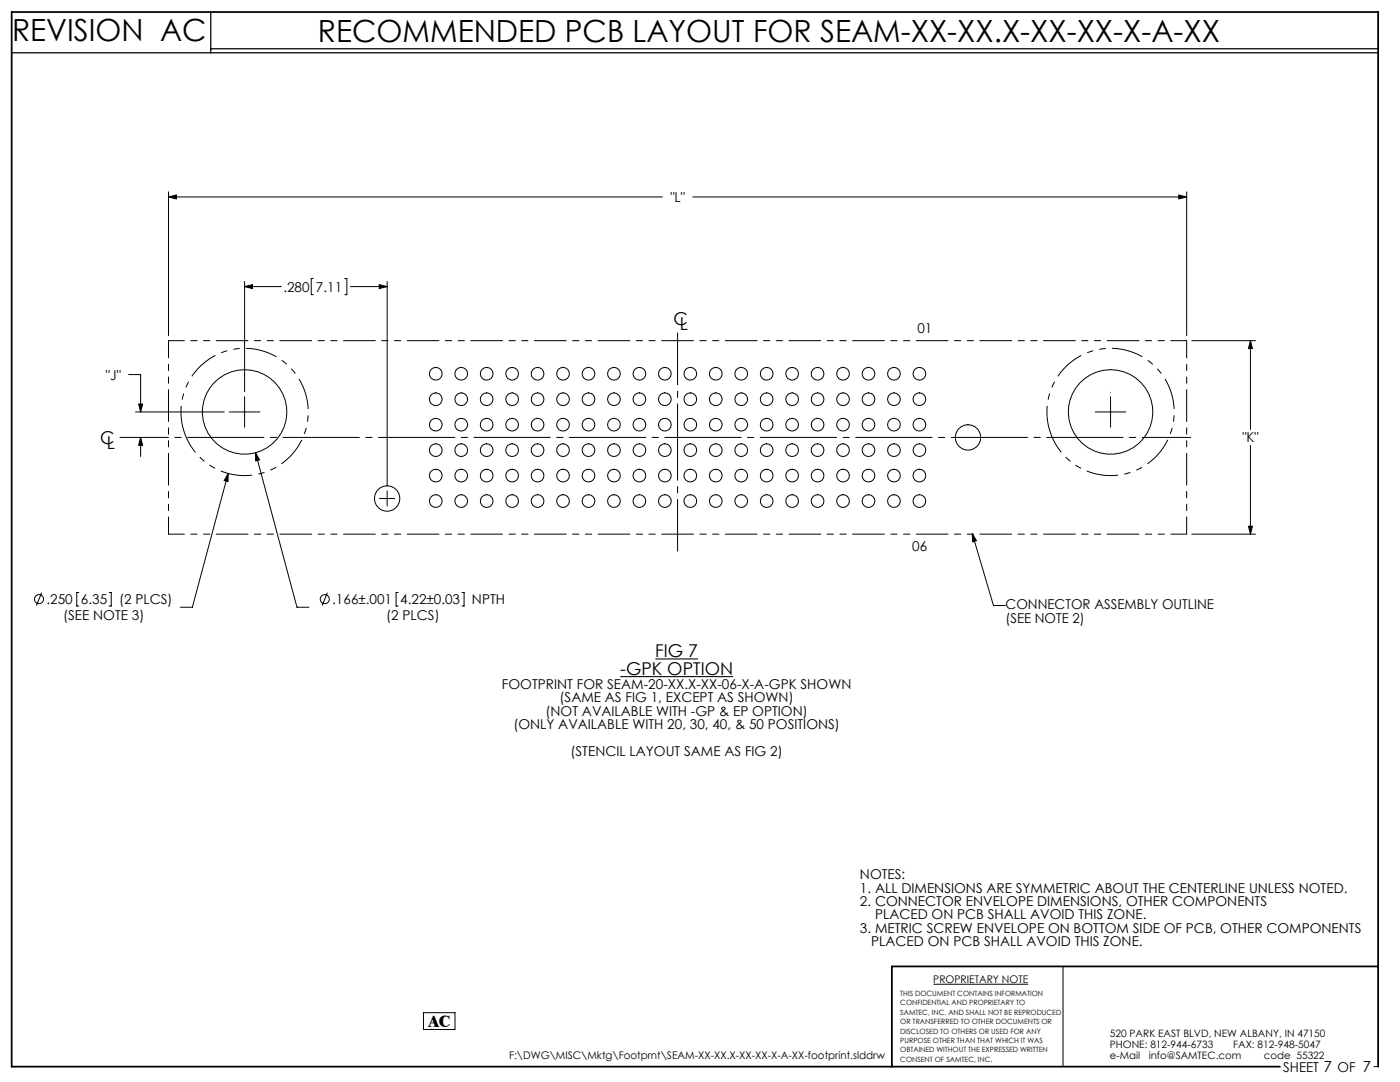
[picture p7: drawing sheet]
<svg xmlns="http://www.w3.org/2000/svg" width="279mm" height="216mm" viewBox="0 0 279 216" stroke-linecap="round" stroke-linejoin="round" font-family="sans-serif">
<g fill="none" stroke="#000" stroke-width=".2">
<path d="M33.6 39.3l1.6-.4v.8zM33.6 38.3v28.7M33.6 39.3h98.6M138.3 39.3h98.5M235.3 38.9l1.5 .4-1.5 .4zM236.8 38.3v28.7M48.8 56.2v21.9M48.8 57.2h7.3M48.8 57.2l1.6-.4v.8zM62.5 55.6h-.4v3.2h.4M68.8 55.6h.4v3.2h-.4M69.9 57.2h7.4"/>
<path d="M75.7 56.8l1.6 .4-1.6 .4zM77.3 56.2v40.7M25.7 74.7h2.4v7.5M48.8 79.2v6M221.6 79.2v6M237.8 68h12.8M249.6 68l.3 1.6h-.7zM249.6 68v17.7M27 82.2h17.8M27.7 80.6h.8l-.4 1.6zM28.1 87.3l.4 1.6h-.8zM28.1 87.3v3.8"/>
<path d="M45.5 94.5v1.6l-.8-.2zM45.5 94.5l-7.1 26.7h-2.4M45.8 82.2h6.1M51 90.3l.8 1.5-.8 .2zM51 90.3l8.3 30.9h2.4M75.7 99.5h3.1M77.3 97.9v3.1M218.6 82.2h6.1M249.6 88.9v17.7M8.3 118.3l-1 2.5M15.7 118.2h-.4v2.7h.4M21.8 118.2h.4v2.7h-.4"/>
<path d="M65.3 118.3l-1 2.5M79.5 118.2h-.5v2.7h.5M92.2 118.2h.4v2.7h-.4M194 106.5l.9 1.4-.8 .2zM194 106.5l4.3 14.3h2.4M237.8 106.6h12.8M249.2 105h.7l-.3 1.6zM186.3 196.4h18.9M212.2 192.8v20M84.5 202.1h6.3v3.3h-6.3zM274.2 212.8h.8"/>
<circle cx="87" cy="79.7" r="1.27"/>
<circle cx="87" cy="74.6" r="1.27"/>
<circle cx="92" cy="79.7" r="1.27"/>
<circle cx="92" cy="74.6" r="1.27"/>
<circle cx="97.1" cy="79.7" r="1.27"/>
<circle cx="97.1" cy="74.6" r="1.27"/>
<circle cx="102.2" cy="79.7" r="1.27"/>
<circle cx="102.2" cy="74.6" r="1.27"/>
<circle cx="107.3" cy="79.7" r="1.27"/>
<circle cx="107.3" cy="74.6" r="1.27"/>
<circle cx="112.4" cy="79.7" r="1.27"/>
<circle cx="112.4" cy="74.6" r="1.27"/>
<circle cx="117.4" cy="79.7" r="1.27"/>
<circle cx="117.4" cy="74.6" r="1.27"/>
<circle cx="122.5" cy="79.7" r="1.27"/>
<circle cx="122.5" cy="74.6" r="1.27"/>
<circle cx="127.6" cy="79.7" r="1.27"/>
<circle cx="127.6" cy="74.6" r="1.27"/>
<circle cx="132.7" cy="79.7" r="1.27"/>
<circle cx="132.7" cy="74.6" r="1.27"/>
<circle cx="137.8" cy="79.7" r="1.27"/>
<circle cx="137.8" cy="74.6" r="1.27"/>
<circle cx="142.8" cy="79.7" r="1.27"/>
<circle cx="142.8" cy="74.6" r="1.27"/>
<circle cx="147.9" cy="79.7" r="1.27"/>
<circle cx="147.9" cy="74.6" r="1.27"/>
<circle cx="153" cy="79.7" r="1.27"/>
<circle cx="153" cy="74.6" r="1.27"/>
<circle cx="158.1" cy="79.7" r="1.27"/>
<circle cx="158.1" cy="74.6" r="1.27"/>
<circle cx="163.2" cy="79.7" r="1.27"/>
<circle cx="163.2" cy="74.6" r="1.27"/>
<circle cx="168.2" cy="79.7" r="1.27"/>
<circle cx="168.2" cy="74.6" r="1.27"/>
<circle cx="173.3" cy="79.7" r="1.27"/>
<circle cx="173.3" cy="74.6" r="1.27"/>
<circle cx="178.4" cy="79.7" r="1.27"/>
<circle cx="178.4" cy="74.6" r="1.27"/>
<circle cx="183.5" cy="79.7" r="1.27"/>
<circle cx="183.5" cy="74.6" r="1.27"/>
<circle cx="48.8" cy="82.2" r="8.4"/>
<circle cx="77.3" cy="99.5" r="2.54"/>
<circle cx="87" cy="100" r="1.27"/>
<circle cx="87" cy="94.9" r="1.27"/>
<circle cx="87" cy="89.8" r="1.27"/>
<circle cx="87" cy="84.7" r="1.27"/>
<circle cx="92" cy="100" r="1.27"/>
<circle cx="92" cy="94.9" r="1.27"/>
<circle cx="92" cy="89.8" r="1.27"/>
<circle cx="92" cy="84.7" r="1.27"/>
<circle cx="97.1" cy="100" r="1.27"/>
<circle cx="97.1" cy="94.9" r="1.27"/>
<circle cx="97.1" cy="89.8" r="1.27"/>
<circle cx="97.1" cy="84.7" r="1.27"/>
<circle cx="102.2" cy="100" r="1.27"/>
<circle cx="102.2" cy="94.9" r="1.27"/>
<circle cx="102.2" cy="89.8" r="1.27"/>
<circle cx="102.2" cy="84.7" r="1.27"/>
<circle cx="107.3" cy="100" r="1.27"/>
<circle cx="107.3" cy="94.9" r="1.27"/>
<circle cx="107.3" cy="89.8" r="1.27"/>
<circle cx="107.3" cy="84.7" r="1.27"/>
<circle cx="112.4" cy="100" r="1.27"/>
<circle cx="112.4" cy="94.9" r="1.27"/>
<circle cx="112.4" cy="89.8" r="1.27"/>
<circle cx="112.4" cy="84.7" r="1.27"/>
<circle cx="117.4" cy="100" r="1.27"/>
<circle cx="117.4" cy="94.9" r="1.27"/>
<circle cx="117.4" cy="89.8" r="1.27"/>
<circle cx="117.4" cy="84.7" r="1.27"/>
<circle cx="122.5" cy="100" r="1.27"/>
<circle cx="122.5" cy="94.9" r="1.27"/>
<circle cx="122.5" cy="89.8" r="1.27"/>
<circle cx="122.5" cy="84.7" r="1.27"/>
<circle cx="127.6" cy="100" r="1.27"/>
<circle cx="127.6" cy="94.9" r="1.27"/>
<circle cx="127.6" cy="89.8" r="1.27"/>
<circle cx="127.6" cy="84.7" r="1.27"/>
<circle cx="132.7" cy="100" r="1.27"/>
<circle cx="132.7" cy="94.9" r="1.27"/>
<circle cx="132.7" cy="89.8" r="1.27"/>
<circle cx="132.7" cy="84.7" r="1.27"/>
<circle cx="137.8" cy="100" r="1.27"/>
<circle cx="137.8" cy="94.9" r="1.27"/>
<circle cx="137.8" cy="89.8" r="1.27"/>
<circle cx="137.8" cy="84.7" r="1.27"/>
<circle cx="142.8" cy="100" r="1.27"/>
<circle cx="142.8" cy="94.9" r="1.27"/>
<circle cx="142.8" cy="89.8" r="1.27"/>
<circle cx="142.8" cy="84.7" r="1.27"/>
<circle cx="147.9" cy="100" r="1.27"/>
<circle cx="147.9" cy="94.9" r="1.27"/>
<circle cx="147.9" cy="89.8" r="1.27"/>
<circle cx="147.9" cy="84.7" r="1.27"/>
<circle cx="153" cy="100" r="1.27"/>
<circle cx="153" cy="94.9" r="1.27"/>
<circle cx="153" cy="89.8" r="1.27"/>
<circle cx="153" cy="84.7" r="1.27"/>
<circle cx="158.1" cy="100" r="1.27"/>
<circle cx="158.1" cy="94.9" r="1.27"/>
<circle cx="158.1" cy="89.8" r="1.27"/>
<circle cx="158.1" cy="84.7" r="1.27"/>
<circle cx="163.2" cy="100" r="1.27"/>
<circle cx="163.2" cy="94.9" r="1.27"/>
<circle cx="163.2" cy="89.8" r="1.27"/>
<circle cx="163.2" cy="84.7" r="1.27"/>
<circle cx="168.2" cy="100" r="1.27"/>
<circle cx="168.2" cy="94.9" r="1.27"/>
<circle cx="168.2" cy="89.8" r="1.27"/>
<circle cx="168.2" cy="84.7" r="1.27"/>
<circle cx="173.3" cy="100" r="1.27"/>
<circle cx="173.3" cy="94.9" r="1.27"/>
<circle cx="173.3" cy="89.8" r="1.27"/>
<circle cx="173.3" cy="84.7" r="1.27"/>
<circle cx="178.4" cy="100" r="1.27"/>
<circle cx="178.4" cy="94.9" r="1.27"/>
<circle cx="178.4" cy="89.8" r="1.27"/>
<circle cx="178.4" cy="84.7" r="1.27"/>
<circle cx="183.5" cy="100" r="1.27"/>
<circle cx="183.5" cy="94.9" r="1.27"/>
<circle cx="183.5" cy="89.8" r="1.27"/>
<circle cx="183.5" cy="84.7" r="1.27"/>
<circle cx="193.2" cy="87.3" r="2.54"/>
<circle cx="221.6" cy="82.2" r="8.4"/>
<circle cx="7.8" cy="119.6" r=".9"/>
<circle cx="64.8" cy="119.6" r=".9"/>
</g>
<path d="M2.3 10.5h272.7M42.1 2.4v8.1M42.1 9.7h232.9" fill="none" stroke="#000" stroke-width=".25"/>
<path d="M275 192.8h-97v20M255.5 212.8h-253.2v-210.4h272.7v210.4" fill="none" stroke="#000" stroke-width=".35"/>
<path d="M123.8 135h22.5M130.8 131.5h8.5" fill="none" stroke="#000" stroke-width=".21"/>
<path d="M36.7 85.9a12.7 12.7 0 0 0 21.2 5.2 12.7 12.7 0 0 0-5.6-21.1 12.7 12.7 0 0 0-15.9 14.9l.3 1M209.5 85.9a12.7 12.7 0 0 0 21.2 5.2 12.7 12.7 0 0 0-5.6-21.1 12.7 12.7 0 0 0-15.9 14.9l.3 1" fill="none" stroke="#000" stroke-width=".2" stroke-dasharray="6.3 1.3 1.3 1.3 1.3 1.3" stroke-dashoffset="1.4" stroke-linecap="butt"/>
<path d="M135.2 110v-43.6" fill="none" stroke="#000" stroke-width=".2" stroke-dasharray="15.2 1.3 1.3 1.3" stroke-dashoffset="4.9"/>
<path d="M23.9 87.3h213.7" fill="none" stroke="#000" stroke-width=".2" stroke-dasharray="15.2 1.3 1.3 1.3" stroke-dashoffset="5.6"/>
<path d="M221.6 78.3h.1" fill="none" stroke="#000" stroke-width=".2" stroke-dasharray="15.2 1.3 1.3 1.3"/>
<path d="M33.6 68h203.2M236.8 106.6h-203.2" fill="none" stroke="#000" stroke-width=".2" stroke-dasharray="6.3 1.3 1.3 1.3 1.3 1.3" stroke-dashoffset="3.2"/>
<path d="M236.8 68v38.6M33.6 106.6v-38.6" fill="none" stroke="#000" stroke-width=".2" stroke-dasharray="6.3 1.3 1.3 1.3 1.3 1.3" stroke-dashoffset="2.9"/>
<g fill="#000">
<path d="M194 106.5l.9 1.4-.8 .2z"/>
<path d="M48.8 57.2l1.6-.4v.8zM75.7 56.8l1.6 .4-1.6 .4z"/>
<path d="M27.7 80.6h.8l-.4 1.6zM28.1 87.3l.4 1.6h-.8zM51 90.3v1.7l.8-.2z"/>
<path d="M45.5 94.5l-.8 1.4 .8 .2zM249.6 68l.3 1.6h-.7zM249.2 105h.7l-.3 1.6zM33.6 39.3l1.6-.4v.8zM235.3 38.9l1.5 .4-1.5 .4z"/>
</g>
<g font-size="6.1">
<text x="2.4" y="8.3">REVISION AC</text>
<text x="63.4" y="8.3">RECOMMENDED PCB LAYOUT FOR SEAM-XX-XX.X-XX-XX-X-A-XX</text>
</g>
<g font-size="3.5">
<text x="134.4" y="64.9">C</text>
<text x="135.7" y="65.9">L</text>
<text x="20" y="88.6">C</text>
<text x="21.3" y="89.6">L</text>
<text x="130.8" y="131.1">FIG 7</text>
<text x="123.8" y="134.6">-GPK OPTION</text>
</g>
<text font-size="3.3" x="85.5" y="204.9">AC</text>
<g font-size="2.7">
<text x="133.8" y="40.3">&quot;L&quot;</text>
<text x="56.5" y="58.2">.280</text>
<text x="63" y="58.2">7.11</text>
<text x="183.1" y="66.4">01</text>
<text x="21.2" y="75.7">&quot;J&quot;</text>
<text x="247.9" y="88.3">&quot;K&quot;</text>
<text x="182" y="110">06</text>
<text x="9.3" y="120.6">.250</text>
<text x="12.6" y="123.8">(SEE NOTE 3)</text>
<text x="16.1" y="120.6">6.35</text>
<text x="23.8" y="120.6">(2 PLCS)</text>
<text x="66.3" y="120.6">.166±.001</text>
<text x="77.1" y="123.8">(2 PLCS)</text>
<text x="79.9" y="120.6">4.22±0.03</text>
<text x="94.2" y="120.6">NPTH</text>
<text x="200.7" y="121.6">CONNECTOR ASSEMBLY OUTLINE</text>
<text x="200.7" y="124.2">(SEE NOTE 2)</text>
<text x="100.2" y="137.5">FOOTPRINT FOR SEAM-20-XX.X-XX-06-X-A-GPK SHOWN</text>
<text x="108.9" y="142.8">(NOT AVAILABLE WITH -GP &amp; EP OPTION)</text>
<text x="111.7" y="140.1">(SAME AS FIG 1, EXCEPT AS SHOWN)</text>
<text x="102.5" y="145.5">(ONLY AVAILABLE WITH 20, 30, 40, &amp; 50 POSITIONS)</text>
<text x="113.9" y="150.8">(STENCIL LAYOUT SAME AS FIG 2)</text>
<text x="171.6" y="175.4">NOTES:</text>
<text x="171.6" y="178.1">1. ALL DIMENSIONS ARE SYMMETRIC ABOUT THE CENTERLINE UNLESS NOTED.</text>
<text x="171.6" y="180.8">2. CONNECTOR ENVELOPE DIMENSIONS, OTHER COMPONENTS</text>
<text x="174.6" y="183.4">PLACED ON PCB SHALL AVOID THIS ZONE.</text>
<text x="171.6" y="186.1">3. METRIC SCREW ENVELOPE ON BOTTOM SIDE OF PCB, OTHER COMPONENTS</text>
<text x="173.9" y="188.8">PLACED ON PCB SHALL AVOID THIS ZONE.</text>
<text x="256.1" y="213.9">SHEET 7 OF 7</text>
</g>
<g font-size="2.1">
<text x="186.3" y="196.2">PROPRIETARY NOTE</text>
<text x="101.6" y="211.3">F:\DWG\MISC\Mktg\Footprnt\SEAM-XX-XX.X-XX-XX-X-A-XX-footprint.slddrw</text>
</g>
<g font-size="2">
<text x="221.5" y="207">520 PARK EAST BLVD, NEW ALBANY, IN 47150</text>
<text x="221.5" y="209.2">PHONE: 812-944-6733</text>
<text x="246.1" y="209.2">FAX: 812-948-5047</text>
<text x="221.5" y="211.3">e-Mail</text>
<text x="229.3" y="211.3">info@SAMTEC.com</text>
<text x="252.2" y="211.3">code 55322</text>
</g>
<g font-size="1.4">
<text x="179.7" y="198.8">THIS DOCUMENT CONTAINS INFORMATION</text>
<text x="179.7" y="200.6">CONFIDENTIAL AND PROPRIETARY TO</text>
<text x="179.7" y="202.5">SAMTEC, INC. AND SHALL NOT BE REPRODUCED</text>
<text x="179.7" y="204.4">OR TRANSFERRED TO OTHER DOCUMENTS OR</text>
<text x="179.7" y="206.2">DISCLOSED TO OTHERS OR USED FOR ANY</text>
<text x="179.7" y="208.1">PURPOSE OTHER THAN THAT WHICH IT WAS</text>
<text x="179.7" y="210">OBTAINED WITHOUT THE EXPRESSED WRITTEN</text>
<text x="179.7" y="211.8">CONSENT OF SAMTEC, INC.</text>
</g>
</svg>
